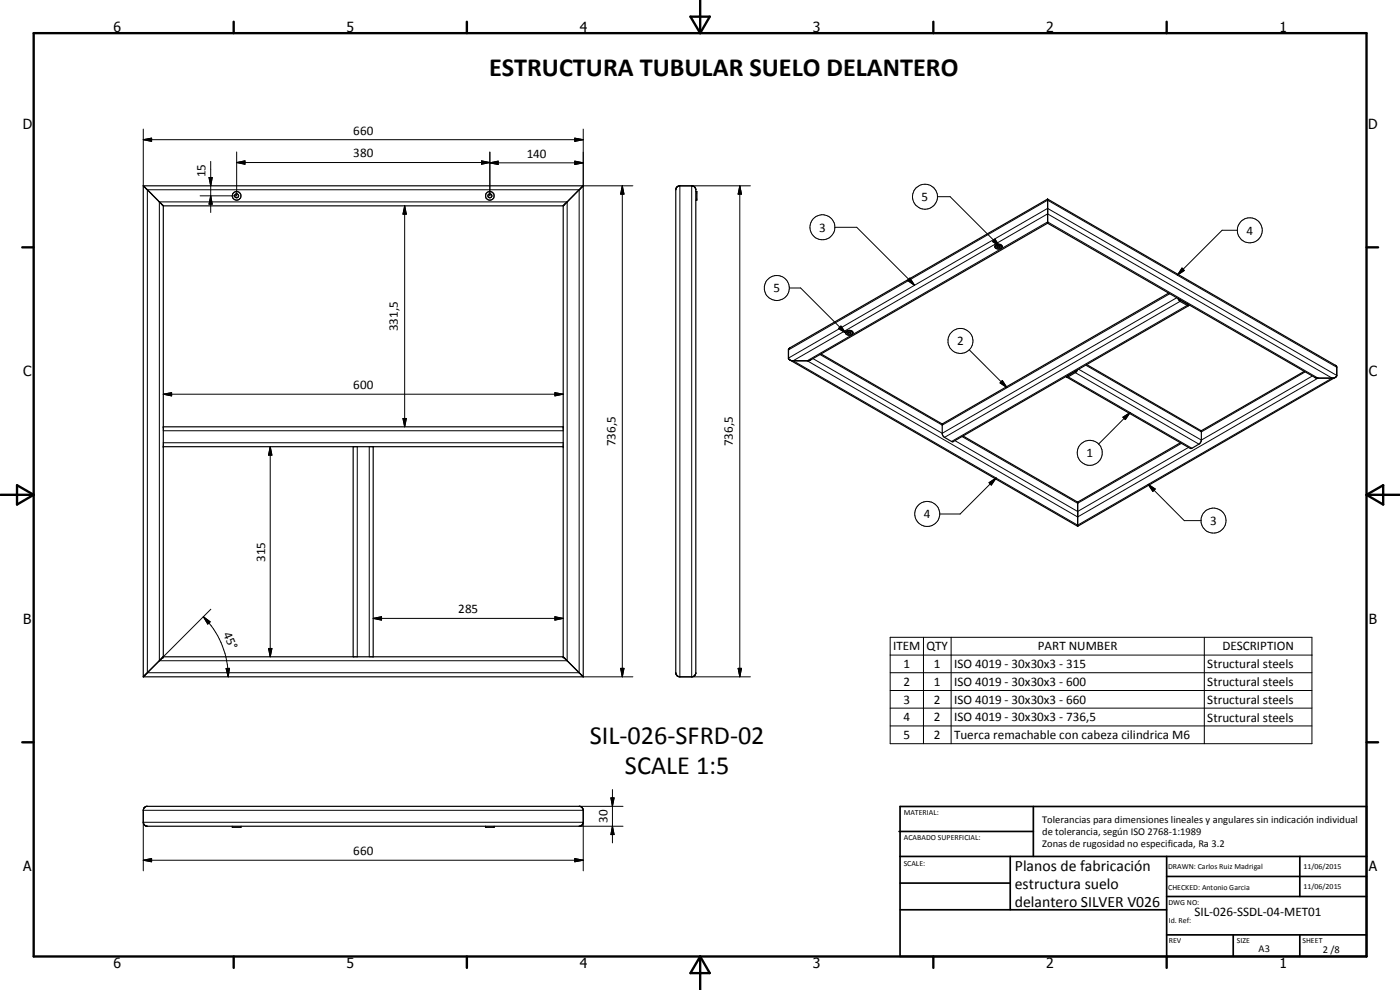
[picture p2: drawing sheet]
<svg xmlns="http://www.w3.org/2000/svg" width="420mm" height="297mm" viewBox="0 0 420 297" stroke-linecap="round" stroke-linejoin="round" font-family="sans-serif">
<g fill="none" stroke="#000" stroke-width=".35">
<path d="M43 55.8l6 5.9M43 55.8h132M43 55.8v147.3M175 55.8l-6 5.9M175 55.8v147.3M203.1 56.2l.9-.4h3.6l1 .4 .2 .6v145.3l-.4 .7-.8 .3-4-.1-.6-.6-.2-.6v-144.9zM208.8 57.4h.3v2.7h-.3M314.4 59.7l86.6 50 .2 .5v2.4l-.4 .6M314.4 59.7v7.3M314.4 59.7l-77.4 44.7-.4 .4v2.8l.4 .4M49 61.7v135.4M49 61.8h120"/>
<path d="M169 61.7v135.4M298.6 74a1.37 1.37 0 0 1 2.2 0M298.7 73.6a1.19 1.19 0 0 1 1.2-.4 1.19 1.19 0 0 1 .9 1 1.39 1.39 0 0 1-2.2 .1zM299.2 74h.9a.42 .42 0 0 1-.4 .4 .42 .42 0 0 1-.5-.4zM314.4 67l80.3 46.3 5.4 .2 .7-.3M314.4 67l-71.3 41.1-5.3 .1-.8-.2M253.8 99.8a1.19 1.19 0 0 1 1.2-.5 1.19 1.19 0 0 1 .9 .9 1.48 1.48 0 0 1-2.1-.1 1.13 1.13 0 0 1 .7-1 1.13 1.13 0 0 1 1.2 .3l.3 .5M254.4 99.8h.9a.45 .45 0 0 1-.4 .5 .45 .45 0 0 1-.5-.5zM350.8 87.9l-68 39.4M353.5 89.5l.6 .9 2.6 1.3M354 89.8l2.5 1.4M356.8 91.7l-70.7 40.8h-.5l-2.6-1.7-.2-.6v-2.9"/>
<path d="M356.9 91.5l-.2 .2M237 108l86.4 49.9M246.4 106.2l36.4 21.1M322.9 111.3l-2.5 1.4M323.4 111l-.5 .7-2.3 1.4-.5 .1-.2-.3M326.1 109.4l34.3 19.8 .1 2.8-.3 .8-2.5 1.7h-.5l-37.1-21.4M391.4 111.4l-30.9 17.9M400.8 113.2l-77.4 44.7M49 134h120M49 128.1h120M106 134v63.1M112 134v63.1"/>
<path d="M289 130.8l34.4 19.9M354.3 132.8l-30.9 17.9M323.4 150.7v7.2M49 197.1l-6 6M49 197.1h120M169 197.1l6 6M43 203.1h132M43.2 242.5l.8-.6h130l.6 .3 .4 .5v4l-.3 .8-.7 .4h-130l-.7-.4-.3-.8zM69.7 247.9v.3h2.6v-.3M145.7 247.9v.3h2.6v-.3"/>
<circle cx="71" cy="58.7" r=".6"/>
<circle cx="71" cy="58.8" r="1.28"/>
<circle cx="147" cy="58.8" r="1.29"/>
<circle cx="147" cy="58.7" r=".6"/>
</g>
<g fill="#000">
<circle cx="49" cy="134" r=".18"/>
<circle cx="49" cy="128.1" r=".18"/>
<circle cx="169" cy="134" r=".18"/>
<circle cx="169" cy="128.1" r=".18"/>
<circle cx="49" cy="197.1" r=".18"/>
<circle cx="169" cy="197.1" r=".18"/>
</g>
<g fill="none" stroke="#000" stroke-width=".3">
<path d="M43 38.7v17.1M175 38.7v17.1h14.9M43 41.9l2.5-.5v1zM43 41.9h132M44.2 56.9h129.6v144.9h-129.6zM62.7 53.3h1l-.5 2.5zM63.2 58.8l.5 2.5h-1zM63.2 48.4v15.4M71 48.8l2.5-.5v1zM71 48.8h76M71 45.6v13.2h-10.9M144.5 48.3l2.5 .5-2.5 .5z"/>
<path d="M147 48.9l2.5-.6v1.1zM147 45.6v13.2M147 48.9h28M172.5 48.3l2.5 .6-2.5 .5zM172.5 41.4l2.5 .5-2.5 .5zM186.8 55.8l.5 2.5h-1zM186.8 55.8v147.3M204 55.8v147.3M222 55.8l.5 2.5h-1zM222 55.8v147.3M225.2 55.8h-17.6v147.3h17.6M281.3 59h3.8l14.9 14.9"/>
<path d="M47.8 60.6h122.4v137.6h-122.4zM121.4 61.8l.6 2.5h-1.1zM121.4 61.8v66.3M250.6 68.2h6.5l17.4 17.4M297.9 72.5l.7-.7 1.4 2.1zM298.6 71.8l1.4 2.1-2.1-1.4zM371.3 69.1h-4.5l-13.5 13.4M236.9 86.4h3.4l13.5 13.5M251.7 98.6l.7-.8 1.4 2.1zM272.4 84.2l.7-.8 1.4 2.2zM273.1 83.4l1.4 2.2-2.1-1.4zM351.1 88.1l-68.3 39.5-36.7-21.2"/>
<path d="M353.2 89.3l-70.4 40.7-38.8-22.4M354.1 90.4l-70.6 40.8M354.2 90h-.1M354.7 80.4l.7 .8-2.1 1.3zM356.3 91.6l-70.7 40.9M356.4 91.2h-.1M49 118.3l2.5-.5v1zM49 118.3h120M166.5 117.8l2.5 .5-2.5 .5zM236.6 107.4l77.8-44.9 86.8 50.1M236.6 105l77.8-44.9 86.8 50.1M238 108.2l76.4-44 85.4 49.3-76.4 44.1z"/>
<path d="M242.3 108.2l72.1-41.6 81.2 46.9-72.2 41.6zM290.9 104.9l11.3 11.4M300.8 114.2l1.4 2.1-2.1-1.4zM320.5 112.6h.1M320.6 113.1l37.1 21.4M322.7 111.4h.1M322.7 111.8l37.1 21.5M323.7 110.8l36.8 21.2 33.4-19.2M325.8 109.6l34.7 20 31.2-18M49 132.8h120M49 129.2h120M81.1 134l.5 2.6h-1z"/>
<path d="M81.1 134v63.1M107.2 134v63.1M110.8 134v63.1M120.9 125.6h1.1l-.6 2.5zM286.6 132.2l36.8 21.3 33.3-19.3M288.7 131l34.7 20 31.2-18M337 125.2l2.2-1.4-1.5 2.1zM339.2 123.8l-9.5 9.4M296.8 144.8l2.1-1.4-1.4 2.1zM298.9 143.4l-10.7 10.8h-6.2M344.6 145.3l2.1 1.4-.7 .7zM344.6 145.3l10.8 10.9h5.1"/>
<path d="M61 185l2.1 1.6-.8 .6zM61 185a25.5 25.5 0 0 1 7.5 18.1M63.3 182.8l-15.5 15.4M80.6 194.6h1l-.5 2.5zM112 185.5l2.5-.5v1.1zM112 185.5h57M166.5 185l2.5 .5-2.5 .6zM267.2 191.2h126.5v31.9h-126.5zM267.2 196.6h126.5M277.1 191.2v31.9M285.4 191.2v31.9M361.4 191.2v31.9"/>
<path d="M67.8 200.6l1.1-.1-.4 2.6zM175 203.1h14.9M186.3 200.5h1l-.5 2.6zM221.5 200.5h1l-.5 2.6zM267.2 201.8h126.5M267.2 207.2h126.5M267.2 212.5h126.5M267.2 217.8h126.5M183.3 239.4h1l-.5 2.5zM183.8 236.9v16M43 258.1l2.5-.5v1zM43 243.1h132"/>
<path d="M43 258.1h132M172.5 257.6l2.5 .5-2.5 .5zM173.8 247.9h13.2M173.8 241.9h13.2M183.8 247.9l.5 2.5h-1zM43 261.3v-14.6h132v14.6"/>
<circle cx="277.6" cy="59" r="3.7"/>
<circle cx="246.8" cy="68.2" r="3.8"/>
<circle cx="375.1" cy="69.1" r="3.8"/>
<circle cx="233.1" cy="86.4" r="3.7"/>
<circle cx="288.2" cy="102.3" r="3.7"/>
<circle cx="327.1" cy="135.9" r="3.8"/>
<circle cx="278.3" cy="154.2" r="3.8"/>
<circle cx="364.2" cy="156.2" r="3.8"/>
</g>
<g fill="none" stroke="#000" stroke-width=".71">
<path d="M10.1 9.9h400v277.1h-400zM70.1 6.5v3.4M140.1 6.5v3.4M207.2 5h5.8l-2.9 4.9zM210.1 0v9.9M280.1 6.5v3.4M350.1 6.5v3.4M6.7 74.2h3.4M410.1 74.2h3.5M.1 148.5h10M5.1 145.6l5 2.9-5 2.9zM410.1 148.5h10"/>
<path d="M410.1 148.5l5-2.9v5.8zM6.7 222.7h3.4M410.1 222.7h3.5M70.1 287v3.4M140.1 287v3.4M210.1 287v10M210.1 287l2.9 5h-5.8zM280.1 287v3.4M350.1 287v3.4"/>
</g>
<g fill="none" stroke="#000" stroke-width=".51">
<path d="M269.8 249.5h40.3M270.1 242h140v45h-140zM270.1 257h140M303.2 257v16M310.1 242v15M350.1 257v30M390.1 257v12M270.1 265h33.1M270.1 273h80M350.1 269h60M350.1 263h60M350.1 280.5h60"/>
<path d="M370.1 280.5v6.5M390.1 280.5v6.5"/>
</g>
<g fill="#000">
<path d="M43 41.9l2.5-.5v1zM62.7 53.3h1l-.5 2.5zM71 48.8l2.5-.5v1zM144.5 48.3l2.5 .5-2.5 .5zM147 48.9l2.5-.6v1.1zM172.5 48.3l2.5 .6-2.5 .5zM172.5 41.4l2.5 .5-2.5 .5zM186.8 55.8l.5 2.5h-1zM222 55.8l.5 2.5h-1zM63.2 58.8l.5 2.5h-1zM121.4 61.8l.6 2.5h-1.1zM298.6 71.8l1.4 2.1-2.1-1.4z"/>
<path d="M251.7 98.6l.7-.8 1.4 2.1zM273.1 83.4l1.4 2.2-2.1-1.4zM354.7 80.4l.7 .8-2.1 1.3zM49 118.3l2.5-.5v1zM166.5 117.8l2.5 .5-2.5 .5zM300.8 114.2l1.4 2.1-2.1-1.4zM81.1 134l.5 2.6h-1zM120.9 125.6h1.1l-.6 2.5zM337 125.2l2.2-1.4-1.5 2.1zM296.8 144.8l2.1-1.4-1.4 2.1zM344.6 145.3l2.1 1.4-.7 .7zM61 185l2.1 1.6-.8 .6z"/>
<path d="M80.6 194.6h1l-.5 2.5zM112 185.5l2.5-.5v1.1zM166.5 185l2.5 .5-2.5 .6zM67.8 200.6l1.1-.1-.4 2.6zM186.3 200.5h1l-.5 2.6zM221.5 200.5h1l-.5 2.6zM183.3 239.4h1l-.5 2.5zM43 258.1l2.5-.5v1zM172.5 257.6l2.5 .5-2.5 .5zM183.8 247.9l.5 2.5h-1z"/>
</g>
<g font-size="7.9">
<text x="146.8" y="22.8">ESTRUCTURA TUBULAR SUELO DELANTERO</text>
<text x="177" y="223.1">SIL-026-SFRD-02</text>
<text x="187.6" y="232.2">SCALE 1:5</text>
</g>
<g font-size="4.7">
<text x="304.6" y="261.2">Planos de fabricación</text>
<text x="304.6" y="266.6">estructura suelo</text>
<text x="304.6" y="272">delantero SILVER V026</text>
</g>
<g font-size="4.2">
<text x="34" y="9.6">6</text>
<text x="104" y="9.6">5</text>
<text x="174" y="9.6">4</text>
<text x="244" y="9.6">3</text>
<text x="314" y="9.6">2</text>
<text x="384" y="9.6">1</text>
<text x="6.8" y="38.7">D</text>
<text x="410.6" y="38.7">D</text>
<text x="7" y="112.9">C</text>
<text x="410.8" y="112.9">C</text>
<text x="7" y="187.1">B</text>
<text x="410.8" y="187.1">B</text>
<text x="7" y="261.4">A</text>
<text x="410.8" y="261.4">A</text>
<text x="34" y="290.4">6</text>
<text x="104" y="290.4">5</text>
<text x="174" y="290.4">4</text>
<text x="244" y="290.4">3</text>
<text x="314" y="290.4">2</text>
<text x="384" y="290.4">1</text>
</g>
<g font-size="3.9">
<text x="106" y="40.4">660</text>
<text x="106" y="47.2">380</text>
<text x="158.1" y="47.3">140</text>
<text x="61.7" y="53.2" transform="rotate(-90 61.7 53.2)">15</text>
<text x="276.6" y="60.3">5</text>
<text x="245.8" y="69.5">3</text>
<text x="374.1" y="70.4">4</text>
<text x="232.1" y="87.7">5</text>
<text x="119.4" y="99.4" transform="rotate(-90 119.4 99.4)">331,5</text>
<text x="287.2" y="103.6">2</text>
<text x="106" y="116.8">600</text>
<text x="184.7" y="133.9" transform="rotate(-90 184.7 133.9)">736,5</text>
<text x="220" y="133.9" transform="rotate(-90 220 133.9)">736,5</text>
<text x="326.1" y="137.2">1</text>
<text x="277.3" y="155.4">4</text>
<text x="363.2" y="157.5">3</text>
<text x="79.6" y="168.6" transform="rotate(-90 79.6 168.6)">315</text>
<text x="137.5" y="184">285</text>
<text x="67" y="190.2" transform="rotate(68 67 190.2)">45°</text>
<text x="268" y="195.2">ITEM</text>
<text x="278" y="195.2">QTY</text>
<text x="311.5" y="195.2">PART NUMBER</text>
<text x="366.8" y="195.2">DESCRIPTION</text>
<text x="271.1" y="200.4">1</text>
<text x="280.3" y="200.4">1</text>
<text x="286.3" y="200.4">ISO 4019 - 30x30x3 - 315</text>
<text x="362.3" y="200.5">Structural steels</text>
<text x="271.1" y="205.8">2</text>
<text x="280.3" y="205.8">1</text>
<text x="286.3" y="205.8">ISO 4019 - 30x30x3 - 600</text>
<text x="362.3" y="205.9">Structural steels</text>
<text x="271.1" y="211.1">3</text>
<text x="280.3" y="211.1">2</text>
<text x="286.3" y="211.1">ISO 4019 - 30x30x3 - 660</text>
<text x="362.3" y="211.2">Structural steels</text>
<text x="271.1" y="216.4">4</text>
<text x="271.1" y="221.7">5</text>
<text x="280.3" y="216.4">2</text>
<text x="280.3" y="221.7">2</text>
<text x="286.3" y="216.4">ISO 4019 - 30x30x3 - 736,5</text>
<text x="286.3" y="221.8">Tuerca remachable con cabeza cilindrica M6</text>
<text x="362.3" y="216.5">Structural steels</text>
<text x="182.3" y="246.9" transform="rotate(-90 182.3 246.9)">30</text>
<text x="106" y="256.5">660</text>
<text x="358.5" y="275">SIL-026-SSDL-04-MET01</text>
</g>
<g font-size="3.1">
<text x="312.7" y="246.8">Tolerancias para dimensiones lineales y angulares sin indicación individual</text>
<text x="312.7" y="250.4">de tolerancia, según ISO 2768-1:1989</text>
<text x="312.7" y="254">Zonas de rugosidad no especificada, Ra 3.2</text>
<text x="377.7" y="285.6">A3</text>
<text x="397" y="285.9">2 /8</text>
</g>
<g font-size="2.4">
<text x="271.2" y="244.4">MATERIAL:</text>
<text x="271.3" y="252">ACABADO SUPERFICIAL:</text>
<text x="271.2" y="259.7">SCALE:</text>
<text x="350.6" y="260.8">DRAWN: Carlos Ruiz Madrigal</text>
<text x="391.2" y="260.6">11/06/2015</text>
<text x="350.6" y="267">CHECKED: Antonio Garcia</text>
<text x="391.2" y="266.7">11/06/2015</text>
<text x="350.6" y="271.4">DWG NO:</text>
<text x="350.8" y="276.9">Id. Ref:</text>
<text x="350.8" y="282.8">REV</text>
<text x="371.2" y="282.9">SIZE</text>
<text x="390.9" y="282.9">SHEET</text>
</g>
</svg>
